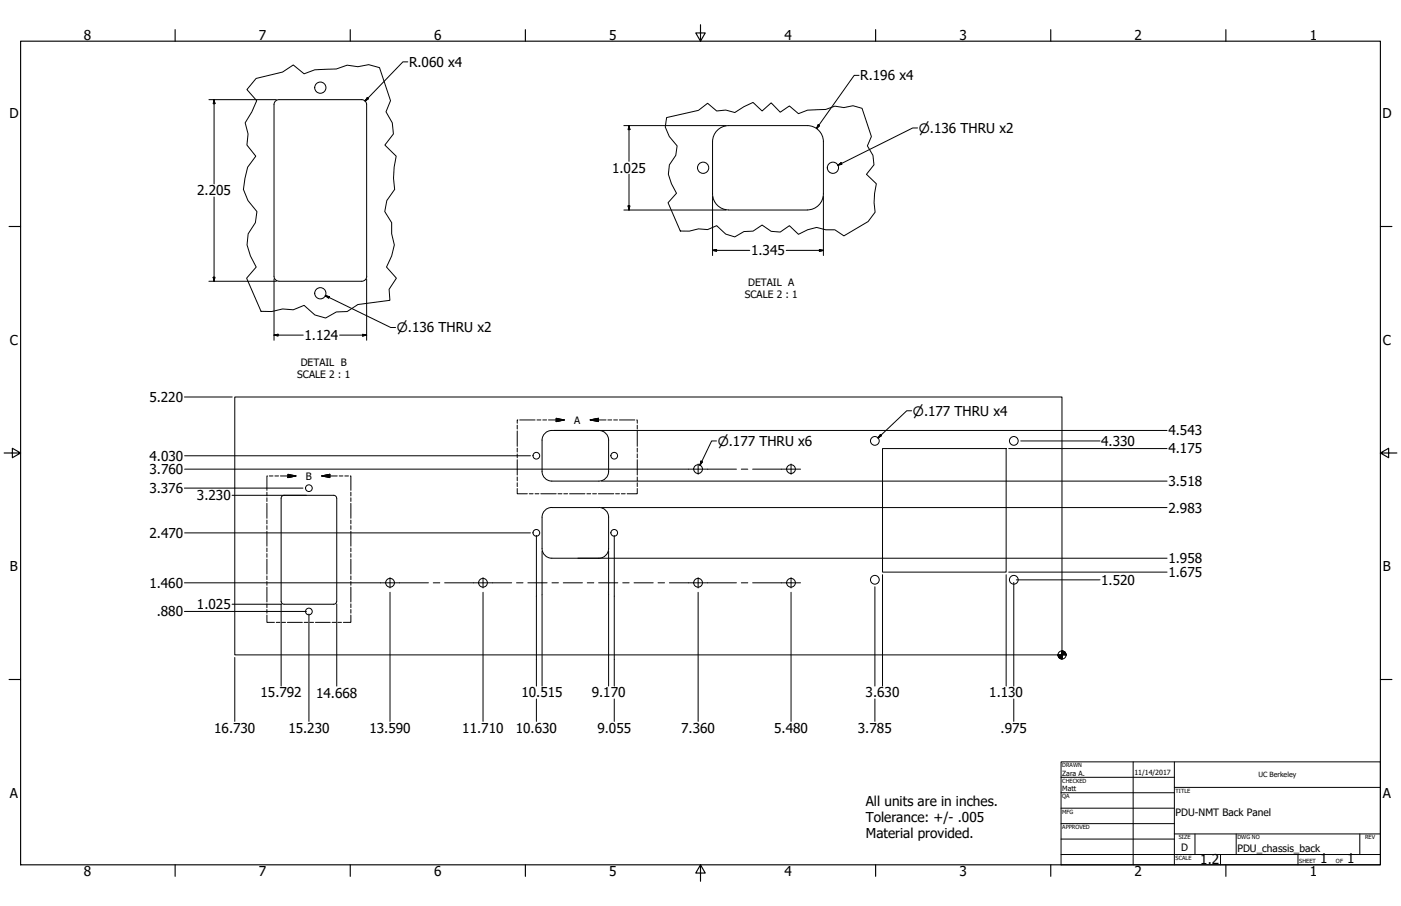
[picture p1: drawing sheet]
<svg xmlns="http://www.w3.org/2000/svg" width="864mm" height="559mm" viewBox="0 0 864 559" stroke-linecap="round" stroke-linejoin="round" font-family="sans-serif">
<!-- layer: Visible (ANSI) -->
<g fill="none" stroke="#000" stroke-width=".62">
<path d="M169 64l1-2 2-1h51l2 1 1 2M169 65v107l1 1h2h51l2-1 1-2v-105M449 129a10 10 0 0 1-10-9v-33a10 10 0 0 1 10-10h49a10 10 0 0 1 10 10v33a10 10 0 0 1-10 9M449 130h49M145 245h510v159h-510zM336 267l2-1 2-1h29a6 6 0 0 1 6 6v20a6 6 0 0 1-6 6h-29a6 6 0 0 1-6-6v-20v-1zM544 277h76v76h-76zM334 338v-19a6 6 0 0 1 6-6h29a6 6 0 0 1 6 6v19M334 338a6 6 0 0 0 6 6h29a6 6 0 0 0 6-6M173 371v-64l1-1 1-1h31l1 1 1 65M173 371l1 1 1 1h31l1-1 1-1"/>
<circle cx="197" cy="54" r="3"/>
<circle cx="433" cy="103" r="3"/>
<circle cx="513" cy="103" r="3"/>
<circle cx="197" cy="181" r="3"/>
<circle cx="539" cy="272" r="2.7"/>
<circle cx="625" cy="272" r="2.7"/>
<circle cx="331" cy="281" r="2.1"/>
<circle cx="379" cy="281" r="2.1"/>
<circle cx="430" cy="289" r="2.7"/>
<circle cx="488" cy="289" r="2.7"/>
<circle cx="190" cy="301" r="2.1"/>
<circle cx="331" cy="329" r="2.1"/>
<circle cx="379" cy="329" r="2.1"/>
<circle cx="240" cy="359" r="2.7"/>
<circle cx="298" cy="359" r="2.7"/>
<circle cx="430" cy="359" r="2.7"/>
<circle cx="488" cy="359" r="2.7"/>
<circle cx="539" cy="358" r="2.7"/>
<circle cx="625" cy="358" r="2.7"/>
<circle cx="190" cy="377" r="2.1"/>
</g>
<!-- layer: Break Line (ANSI) -->
<path d="M158 48l16-4 7-4 6 6 7-3h13l7-3 7 1 6-1 7 2 7 20-3 7 4 7 1 7-6 6 7 7-1 7v7v7l-5 7-1 6 4 7v7l2 7-2 7-3 7 6 7-4 6v7l-19 3-7 4h-7l-6 4-7-2-7-6-6 3h-7l-6 1h-7l-9-20 6-7-4-7-2-7 1-7 4-7 1-7-5-6-3-7 3-14 5-7-6-7 1-6-2-7 4-7 3-7-6-7zM411 73l20-5 5-4 6 4h5l6 1 6-3 5-3 6 5 5-5 6 6 6-4 5 5 6-2h11l6-3 5 1 6-1 5 2 6 17-2 6 3 6 1 6-5 6 6 5-1 12v6l-4 6-15 8-5-3h-6l-6-2-5 2-6 3-5-6-6 4h-6l-5-4-6 4h-5l-6 3-6-2-5-5-6 3-5-1-6 2-6-1-7-17 5-6-3-6-2-5 1-6 4-6v-6l-4-6-3-6z" fill="none" stroke="#000" stroke-width=".62"/>
<!-- layer: Detail Boundary (ANSI) -->
<g fill="none" stroke="#000" stroke-width=".62">
<path d="M319 259v2M320 259h10M331 259h2M335 259h2M338 259h10M343 258l5 1-5 1zM364 259l5-1v2zM364 259h10M375 259h2M378 259h3M382 259h9M392 259l1 2"/>
<path d="M319 262v3M319 266v9M319 276v3M319 280v2M393 262v3M393 266v9M393 276v3M393 280v2M165 294v8M166 294h2M169 294h3M173 294h9"/>
<path d="M177 293l5 1-5 1zM198 294l5-1v2zM198 294h10M209 294h2M213 294h2M216 294v8M319 284v9M319 294v3M319 298v2M393 284v9M393 294v3M393 298v2"/>
<path d="M165 304v2M165 307v2M165 310v10M216 304v2M216 307v2M216 310v10M319 301v4h6M326 305h3M330 305h2M333 305h10M344 305h2M348 305h2"/>
<path d="M351 305h10M362 305h2M365 305h3M369 305h9M379 305h3M383 305h2M393 301v4h-6M165 321v2M165 324v3M165 328v9M165 338v2M216 321v2"/>
<path d="M216 324v3M216 328v9M216 338v2M165 341v3M165 345v9M165 355v3M165 359v2M216 341v3M216 345v9M216 355v3M216 359v2M165 379v5h4"/>
<path d="M165 362v9M165 372v3M165 376v2M216 379v5h-4M216 362v9M216 372v3M216 376v2M170 384h3M174 384h2M177 384h9M188 384h2M191 384h2"/>
<path d="M194 384h10M205 384h2M208 384h3"/>
</g>
<path d="M364 259l5-1zM364 259l5-1v2zM343 260l5-1zM343 258l5 1-5 1zM177 295l5-1zM177 293l5 1-5 1zM198 294l5-1zM198 294l5-1v2z" fill="#000" stroke="#000" stroke-width=".62"/>
<!-- layer: Border (ANSI) -->
<g fill="none" stroke="#000" stroke-width=".7">
<path d="M108 18v7M216 18v7M324 18v7M432 15v10l-3-5h6l-3 5M540 18v7M648 18v7M756 18v7M13 25h838v508h-838zM6 140h7M851 140h7M3 279h10l-5-3v6l5-3M851 279l5 3v-6l-5 3h10"/>
<path d="M6 419h7M851 419h7M108 533v8M216 533v8M324 533v8M432 533l3 5h-6l3-5v11M540 533v8M648 533v8M756 533v8"/>
</g>
<!-- layer: Title (ANSI) -->
<g fill="none" stroke="#000" stroke-width=".62">
<path d="M654 470h197v63h-197zM654 479h70M698 470v63M724 470v63M654 489h70M654 498h70M724 486h127M654 508h70M654 518h70M724 514h127M737 514v13M762 514v13"/>
<path d="M838 514v13M654 527h197M752 527v6M800 527v6"/>
</g>
<!-- layer: Dimension (ANSI) -->
<g fill="none" stroke="#000" stroke-width=".62">
<path d="M251 38h-3l-23 24M530 46h-3l-24 33M129 61h41M132 61v3h-1zM132 61v52M226 60l1 1-2 1zM385 77h63M388 77v3h-1zM388 77v23M504 77l1 1-2 1zM388 107v23M132 121v52"/>
<path d="M385 130h63M387 127h1v3zM439 121v37M508 121v37M439 154h3v1zM439 154h23M485 154h23M505 154h3l-3 1zM129 173h41M131 171h1v2zM169 172v38M226 172v38"/>
<path d="M169 207l2-1v1zM169 207h18M209 207h17M224 206l2 1h-2zM114 245h29M342 265h377M622 277h97M629 272h49M114 289h310M114 281h213M371 297h348M114 301h73"/>
<path d="M143 305h46M371 313h348M114 329h213M331 330v93M334 340v83M375 340v83M379 330v93M114 359h121M356 344h363M544 354v69M620 354v69M622 353h97"/>
<path d="M625 359v64M626 358h52M114 377h75M143 373h31M173 372v51M190 379v66M208 372v51M240 365v80M298 365v80M430 365v80M488 365v80M539 362v61"/>
<path d="M145 406v39M331 431v14M379 431v14M539 431v14M625 431v14"/>
<circle cx="655" cy="404" r="2.5"/>
</g>
<g fill="#000" stroke="#000" stroke-width=".62">
<path d="M132 61v3zM132 61v3h-1zM226 60l-1 2zM226 60l1 1-2 1zM388 77v3zM388 77v3h-1zM504 77l-1 2zM504 77l1 1-2 1zM387 127l1 3zM387 127h1v3zM439 154h3zM439 154h3v1z"/>
<path d="M505 155l3-1zM505 154h3l-3 1zM131 171l1 2zM131 171h1v2zM169 207l2-1zM169 207l2-1v1zM224 207h2zM224 206l2 1h-2zM652 404l1 2zM652 404l2 2zM652 404l3 2h-1zM655 404h2z"/>
<path d="M655 401l2 3h-2zM655 401v5zM652 404h3v2zM652 404h3zM656 402l1 2zM655 401l1 1 1 2z"/>
</g>
<!-- layer: Center Mark (ANSI) -->
<path d="M430 286v7M488 286v7M240 356v7M298 356v7M430 356v7M488 356v7" fill="none" stroke="#000" stroke-width=".62"/>
<!-- layer: Centerline (ANSI) -->
<g fill="none" stroke="#000" stroke-width=".62">
<path d="M424 289h30M457 289h4M464 289h29M235 359h29M267 359h4M274 359h41M318 359h4M325 359h12M340 359h4M347 359h12M362 359h4M369 359h12"/>
<path d="M384 359h4M391 359h12M406 359h4M413 359h41M457 359h4M464 359h29"/>
</g>
<!-- layer: Symbol (ANSI) -->
<path d="M566 79h-3l-46 23M517 102l1-2 1 1zM201 182l2 1v1zM201 182l40 20h3M562 253h-3l-18 17M442 272h-3l-8 15M543 268v1l-2 1zM432 284l1 1-2 2z" fill="none" stroke="#000" stroke-width=".62"/>
<path d="M517 102l1-2zM517 102l1-2 1 1zM201 182l2 1zM201 182l2 1v1zM543 268l-2 2zM543 268v1l-2 1zM432 284l-1 3zM432 284l1 1-2 2z" fill="#000" stroke="#000" stroke-width=".62"/>
<g font-size="8.4">
<text x="52" y="24">8</text>
<text x="160" y="24">7</text>
<text x="268" y="24">6</text>
<text x="376" y="24">5</text>
<text x="483" y="24">4</text>
<text x="591" y="24">3</text>
<text x="699" y="24">2</text>
<text x="807" y="24">1</text>
<text x="252" y="41">R.060 x4</text>
<text x="530" y="50">R.196 x4</text>
<text x="6" y="73">D</text>
<text x="852" y="73">D</text>
<text x="377" y="107">1.025</text>
<text x="122" y="121">2.205</text>
<text x="463" y="157">1.345</text>
<text x="188" y="210">1.124</text>
<text x="6" y="213">C</text>
<text x="852" y="213">C</text>
<text x="92" y="248">5.220</text>
<text x="720" y="269">4.543</text>
<text x="679" y="275">4.330</text>
<text x="720" y="280">4.175</text>
<text x="92" y="284">4.030</text>
<text x="92" y="292">3.760</text>
<text x="720" y="300">3.518</text>
<text x="92" y="304">3.376</text>
<text x="121" y="309">3.230</text>
<text x="720" y="316">2.983</text>
<text x="92" y="332">2.470</text>
<text x="720" y="347">1.958</text>
<text x="6" y="352">B</text>
<text x="852" y="352">B</text>
<text x="720" y="356">1.675</text>
<text x="92" y="362">1.460</text>
<text x="679" y="361">1.520</text>
<text x="121" y="376">1.025</text>
<text x="97" y="380">.880</text>
<text x="161" y="430">15.792</text>
<text x="195" y="430">14.668</text>
<text x="321" y="430">10.515</text>
<text x="365" y="430">9.170</text>
<text x="534" y="430">3.630</text>
<text x="610" y="430">1.130</text>
<text x="132" y="452">16.730</text>
<text x="178" y="452">15.230</text>
<text x="228" y="452">13.590</text>
<text x="285" y="452">11.710</text>
<text x="318" y="452">10.630</text>
<text x="368" y="452">9.055</text>
<text x="420" y="452">7.360</text>
<text x="477" y="452">5.480</text>
<text x="529" y="452">3.785</text>
<text x="617" y="452">.975</text>
<text x="6" y="492">A</text>
<text x="852" y="492">A</text>
<text x="534" y="497">All units are in inches.</text>
<text x="534" y="507">Tolerance: +/- .005</text>
<text x="534" y="517">Material provided.</text>
<text x="740" y="533">1.2</text>
<text x="814" y="533">1</text>
<text x="830" y="533">1</text>
<text x="52" y="541">8</text>
<text x="160" y="541">7</text>
<text x="268" y="541">6</text>
<text x="376" y="541">5</text>
<text x="483" y="541">4</text>
<text x="591" y="541">3</text>
<text x="699" y="541">2</text>
<text x="807" y="541">1</text>
</g>
<g font-size="8">
<text x="566" y="82">⌀.136 THRU x2</text>
<text x="245" y="205">⌀.136 THRU x2</text>
<text x="563" y="256">⌀.177 THRU x4</text>
<text x="442" y="275">⌀.177 THRU x6</text>
</g>
<g font-size="6.3">
<text x="461" y="176">DETAIL A</text>
<text x="459" y="184">SCALE 2 : 1</text>
<text x="185" y="226">DETAIL B</text>
<text x="183" y="233">SCALE 2 : 1</text>
<text x="354" y="261">A</text>
<text x="189" y="296">B</text>
<text x="725" y="503">PDU-NMT Back Panel</text>
<text x="728" y="525">D</text>
<text x="763" y="525">PDU_chassis_back</text>
</g>
<g font-size="4.4">
<text x="655" y="479">Zara A.</text>
<text x="699" y="478">11/14/2017</text>
<text x="776" y="479">UC Berkeley</text>
<text x="655" y="488">Matt</text>
</g>
<g font-size="3.5">
<text x="655" y="473">DRAWN</text>
<text x="655" y="483">CHECKED</text>
<text x="725" y="489">TITLE</text>
<text x="655" y="492">QA</text>
<text x="655" y="502">MFG</text>
<text x="655" y="511">APPROVED</text>
<text x="727" y="518">SIZE</text>
<text x="763" y="518">DWG NO</text>
<text x="841" y="518">REV</text>
<text x="725" y="530">SCALE</text>
<text x="801" y="533">SHEET</text>
<text x="824" y="533">OF</text>
</g>
</svg>
